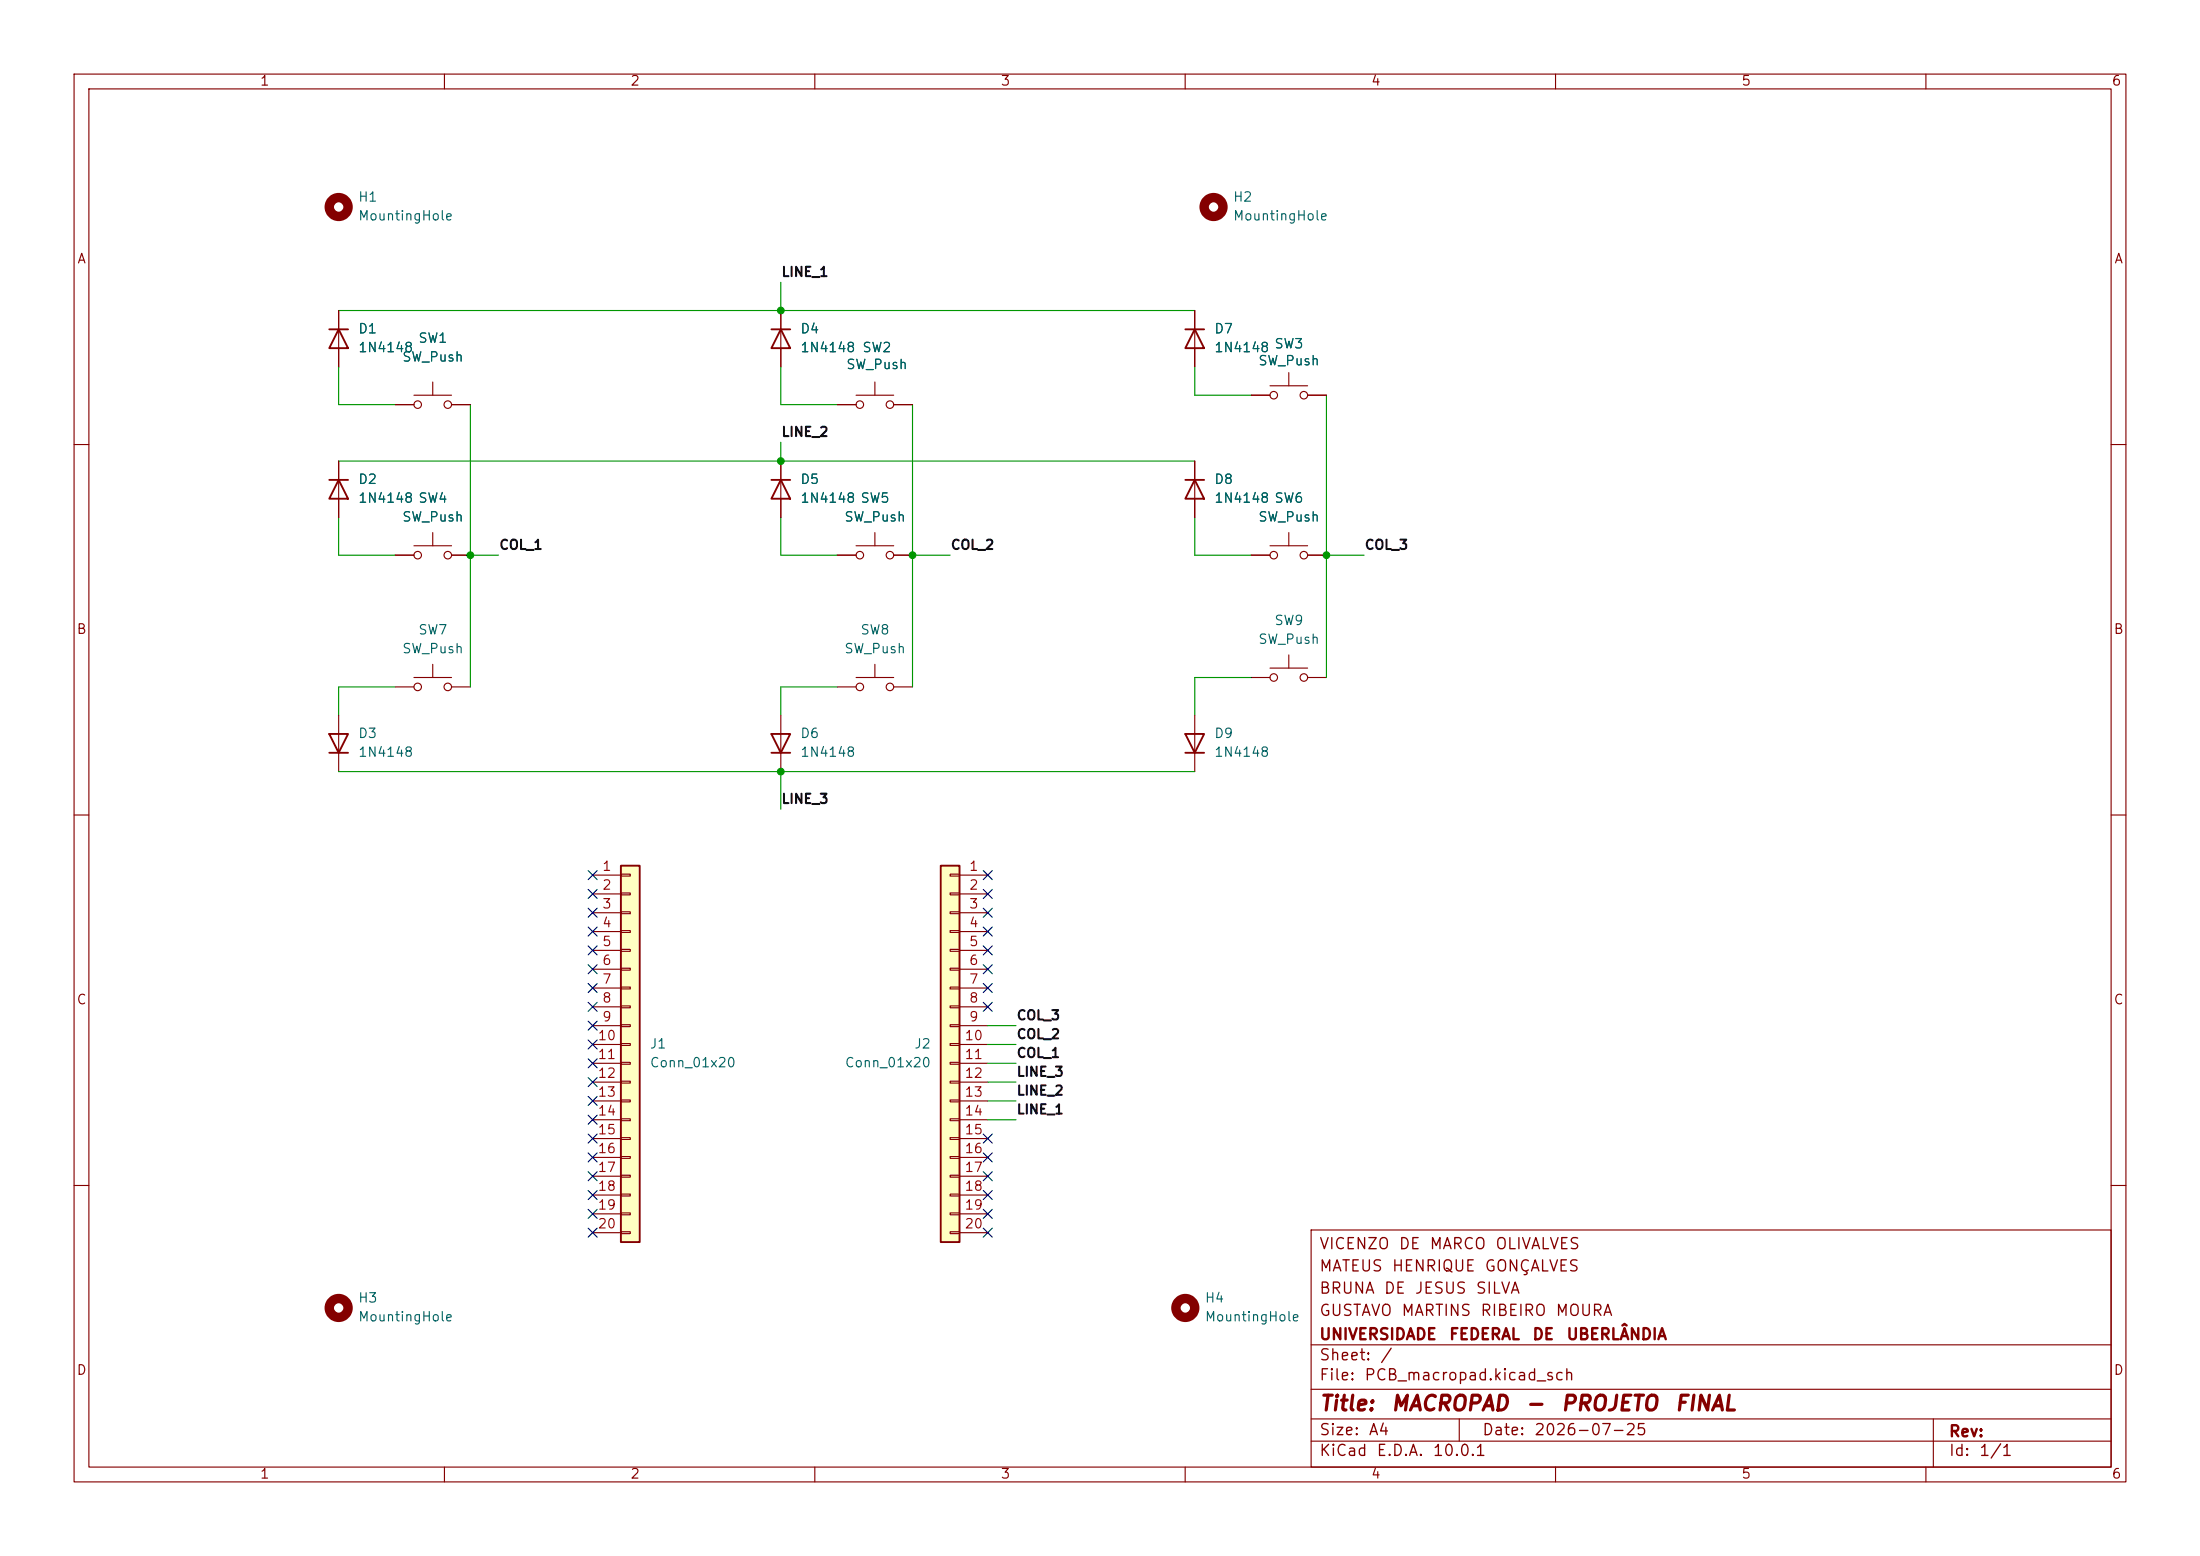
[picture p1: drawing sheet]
(kicad_sch
 (version 20260306)
 (generator "eeschema")
 (generator_version "10.0")
 (paper "A4")
 (title_block
  (title "MACROPAD - PROJETO FINAL")
  (date "2026-07-25")
  (company "UNIVERSIDADE FEDERAL DE UBERLÂNDIA")
  (comment 1 "GUSTAVO MARTINS RIBEIRO MOURA")
  (comment 2 "BRUNA DE JESUS SILVA")
  (comment 3 "MATEUS HENRIQUE GONÇALVES")
  (comment 4 "VICENZO DE MARCO OLIVALVES")
  (comment 5 "ALUNOS:"))
 (lib_symbols
  (symbol "Connector_Generic:Conn_01x20"
   (pin_names
    (offset 1.016) (hide yes)) (exclude_from_sim no) (in_bom yes) (on_board yes)
   (in_pos_files yes)
   (duplicate_pin_numbers_are_jumpers no)
   (property "Reference" "J" (at 0 25.4 0) (show_name no) (do_not_autoplace no) (effects (font (size 1.27 1.27))))
   (property "Value" "Conn_01x20" (at 0 -27.94 0) (show_name no) (do_not_autoplace no) (effects (font (size 1.27 1.27))))
   (property "Footprint" "" (at 0 0 0) (show_name no) (do_not_autoplace no) (hide yes) (effects (font (size 1.27 1.27))))
   (property "Datasheet" "" (at 0 0 0) (show_name no) (do_not_autoplace no) (hide yes) (effects (font (size 1.27 1.27))))
   (property "Description" "Generic connector, single row, 01x20, script generated (kicad-library-utils/schlib/autogen/connector/)" (at 0 0 0) (show_name no) (do_not_autoplace no) (hide yes) (effects (font (size 1.27 1.27))))
   (symbol "Conn_01x20_1_1"
    (rectangle (start -1.27 24.13) (end 1.27 -26.67) (stroke (width 0.254) (type default)) (fill (type background)))
    (rectangle (start -1.27 22.987) (end 0 22.733) (stroke (width 0.1524) (type default)) (fill (type none)))
    (rectangle (start -1.27 20.447) (end 0 20.193) (stroke (width 0.1524) (type default)) (fill (type none)))
    (rectangle (start -1.27 17.907) (end 0 17.653) (stroke (width 0.1524) (type default)) (fill (type none)))
    (rectangle (start -1.27 15.367) (end 0 15.113) (stroke (width 0.1524) (type default)) (fill (type none)))
    (rectangle (start -1.27 12.827) (end 0 12.573) (stroke (width 0.1524) (type default)) (fill (type none)))
    (rectangle (start -1.27 10.287) (end 0 10.033) (stroke (width 0.1524) (type default)) (fill (type none)))
    (rectangle (start -1.27 7.747) (end 0 7.493) (stroke (width 0.1524) (type default)) (fill (type none)))
    (rectangle (start -1.27 5.207) (end 0 4.953) (stroke (width 0.1524) (type default)) (fill (type none)))
    (rectangle (start -1.27 2.667) (end 0 2.413) (stroke (width 0.1524) (type default)) (fill (type none)))
    (rectangle (start -1.27 0.127) (end 0 -0.127) (stroke (width 0.1524) (type default)) (fill (type none)))
    (rectangle (start -1.27 -2.413) (end 0 -2.667) (stroke (width 0.1524) (type default)) (fill (type none)))
    (rectangle (start -1.27 -4.953) (end 0 -5.207) (stroke (width 0.1524) (type default)) (fill (type none)))
    (rectangle (start -1.27 -7.493) (end 0 -7.747) (stroke (width 0.1524) (type default)) (fill (type none)))
    (rectangle (start -1.27 -10.033) (end 0 -10.287) (stroke (width 0.1524) (type default)) (fill (type none)))
    (rectangle (start -1.27 -12.573) (end 0 -12.827) (stroke (width 0.1524) (type default)) (fill (type none)))
    (rectangle (start -1.27 -15.113) (end 0 -15.367) (stroke (width 0.1524) (type default)) (fill (type none)))
    (rectangle (start -1.27 -17.653) (end 0 -17.907) (stroke (width 0.1524) (type default)) (fill (type none)))
    (rectangle (start -1.27 -20.193) (end 0 -20.447) (stroke (width 0.1524) (type default)) (fill (type none)))
    (rectangle (start -1.27 -22.733) (end 0 -22.987) (stroke (width 0.1524) (type default)) (fill (type none)))
    (rectangle (start -1.27 -25.273) (end 0 -25.527) (stroke (width 0.1524) (type default)) (fill (type none)))
    (pin passive line (at -5.08 22.86 0) (length 3.81) (name "Pin_1" (effects (font (size 1.27 1.27)))) (number "1" (effects (font (size 1.27 1.27)))))
    (pin passive line (at -5.08 20.32 0) (length 3.81) (name "Pin_2" (effects (font (size 1.27 1.27)))) (number "2" (effects (font (size 1.27 1.27)))))
    (pin passive line (at -5.08 17.78 0) (length 3.81) (name "Pin_3" (effects (font (size 1.27 1.27)))) (number "3" (effects (font (size 1.27 1.27)))))
    (pin passive line (at -5.08 15.24 0) (length 3.81) (name "Pin_4" (effects (font (size 1.27 1.27)))) (number "4" (effects (font (size 1.27 1.27)))))
    (pin passive line (at -5.08 12.7 0) (length 3.81) (name "Pin_5" (effects (font (size 1.27 1.27)))) (number "5" (effects (font (size 1.27 1.27)))))
    (pin passive line (at -5.08 10.16 0) (length 3.81) (name "Pin_6" (effects (font (size 1.27 1.27)))) (number "6" (effects (font (size 1.27 1.27)))))
    (pin passive line (at -5.08 7.62 0) (length 3.81) (name "Pin_7" (effects (font (size 1.27 1.27)))) (number "7" (effects (font (size 1.27 1.27)))))
    (pin passive line (at -5.08 5.08 0) (length 3.81) (name "Pin_8" (effects (font (size 1.27 1.27)))) (number "8" (effects (font (size 1.27 1.27)))))
    (pin passive line (at -5.08 2.54 0) (length 3.81) (name "Pin_9" (effects (font (size 1.27 1.27)))) (number "9" (effects (font (size 1.27 1.27)))))
    (pin passive line (at -5.08 0 0) (length 3.81) (name "Pin_10" (effects (font (size 1.27 1.27)))) (number "10" (effects (font (size 1.27 1.27)))))
    (pin passive line (at -5.08 -2.54 0) (length 3.81) (name "Pin_11" (effects (font (size 1.27 1.27)))) (number "11" (effects (font (size 1.27 1.27)))))
    (pin passive line (at -5.08 -5.08 0) (length 3.81) (name "Pin_12" (effects (font (size 1.27 1.27)))) (number "12" (effects (font (size 1.27 1.27)))))
    (pin passive line (at -5.08 -7.62 0) (length 3.81) (name "Pin_13" (effects (font (size 1.27 1.27)))) (number "13" (effects (font (size 1.27 1.27)))))
    (pin passive line (at -5.08 -10.16 0) (length 3.81) (name "Pin_14" (effects (font (size 1.27 1.27)))) (number "14" (effects (font (size 1.27 1.27)))))
    (pin passive line (at -5.08 -12.7 0) (length 3.81) (name "Pin_15" (effects (font (size 1.27 1.27)))) (number "15" (effects (font (size 1.27 1.27)))))
    (pin passive line (at -5.08 -15.24 0) (length 3.81) (name "Pin_16" (effects (font (size 1.27 1.27)))) (number "16" (effects (font (size 1.27 1.27)))))
    (pin passive line (at -5.08 -17.78 0) (length 3.81) (name "Pin_17" (effects (font (size 1.27 1.27)))) (number "17" (effects (font (size 1.27 1.27)))))
    (pin passive line (at -5.08 -20.32 0) (length 3.81) (name "Pin_18" (effects (font (size 1.27 1.27)))) (number "18" (effects (font (size 1.27 1.27)))))
    (pin passive line (at -5.08 -22.86 0) (length 3.81) (name "Pin_19" (effects (font (size 1.27 1.27)))) (number "19" (effects (font (size 1.27 1.27)))))
    (pin passive line (at -5.08 -25.4 0) (length 3.81) (name "Pin_20" (effects (font (size 1.27 1.27)))) (number "20" (effects (font (size 1.27 1.27))))))
   (embedded_fonts no))
  (symbol "Diode:1N4148"
   (pin_numbers (hide yes))
   (pin_names (hide yes)) (exclude_from_sim no) (in_bom yes) (on_board yes)
   (in_pos_files yes)
   (duplicate_pin_numbers_are_jumpers no)
   (property "Reference" "D" (at 0 2.54 0) (show_name no) (do_not_autoplace no) (effects (font (size 1.27 1.27))))
   (property "Value" "1N4148" (at 0 -2.54 0) (show_name no) (do_not_autoplace no) (effects (font (size 1.27 1.27))))
   (property "Footprint" "Diode_THT:D_DO-35_SOD27_P7.62mm_Horizontal" (at 0 0 0) (show_name no) (do_not_autoplace no) (hide yes) (effects (font (size 1.27 1.27))))
   (property "Datasheet" "https://assets.nexperia.com/documents/data-sheet/1N4148_1N4448.pdf" (at 0 0 0) (show_name no) (do_not_autoplace no) (hide yes) (effects (font (size 1.27 1.27))))
   (property "Description" "100V 0.15A standard switching diode, DO-35" (at 0 0 0) (show_name no) (do_not_autoplace no) (hide yes) (effects (font (size 1.27 1.27))))
   (property "Sim.Device" "D" (at 0 0 0) (show_name no) (do_not_autoplace no) (hide yes) (effects (font (size 1.27 1.27))))
   (property "Sim.Pins" "1=K 2=A" (at 0 0 0) (show_name no) (do_not_autoplace no) (hide yes) (effects (font (size 1.27 1.27))))
   (symbol "1N4148_0_1"
    (polyline (pts (xy -1.27 1.27) (xy -1.27 -1.27)) (stroke (width 0.254) (type default)) (fill (type none)))
    (polyline (pts (xy 1.27 1.27) (xy 1.27 -1.27) (xy -1.27 0) (xy 1.27 1.27)) (stroke (width 0.254) (type default)) (fill (type none)))
    (polyline (pts (xy 1.27 0) (xy -1.27 0)) (stroke (width 0) (type default)) (fill (type none))))
   (symbol "1N4148_1_1"
    (pin passive line (at -3.81 0 0) (length 2.54) (name "K" (effects (font (size 1.27 1.27)))) (number "1" (effects (font (size 1.27 1.27)))))
    (pin passive line (at 3.81 0 180) (length 2.54) (name "A" (effects (font (size 1.27 1.27)))) (number "2" (effects (font (size 1.27 1.27))))))
   (embedded_fonts no))
  (symbol "Mechanical:MountingHole"
   (pin_names
    (offset 1.016)) (exclude_from_sim no) (in_bom no) (on_board yes)
   (in_pos_files yes)
   (duplicate_pin_numbers_are_jumpers no)
   (property "Reference" "H" (at 0 5.08 0) (show_name no) (do_not_autoplace no) (effects (font (size 1.27 1.27))))
   (property "Value" "MountingHole" (at 0 3.175 0) (show_name no) (do_not_autoplace no) (effects (font (size 1.27 1.27))))
   (property "Footprint" "" (at 0 0 0) (show_name no) (do_not_autoplace no) (hide yes) (effects (font (size 1.27 1.27))))
   (property "Datasheet" "" (at 0 0 0) (show_name no) (do_not_autoplace no) (hide yes) (effects (font (size 1.27 1.27))))
   (property "Description" "Mounting Hole without connection" (at 0 0 0) (show_name no) (do_not_autoplace no) (hide yes) (effects (font (size 1.27 1.27))))
   (symbol "MountingHole_0_1"
    (circle (center 0 0) (radius 1.27) (stroke (width 1.27) (type default)) (fill (type none))))
   (embedded_fonts no))
  (symbol "Switch:SW_Push"
   (pin_numbers (hide yes))
   (pin_names
    (offset 1.016) (hide yes)) (exclude_from_sim no) (in_bom yes) (on_board yes)
   (in_pos_files yes)
   (duplicate_pin_numbers_are_jumpers no)
   (property "Reference" "SW" (at 1.27 2.54 0) (show_name no) (do_not_autoplace no) (effects (font (size 1.27 1.27)) (justify left)))
   (property "Value" "SW_Push" (at 0 -1.524 0) (show_name no) (do_not_autoplace no) (effects (font (size 1.27 1.27))))
   (property "Footprint" "" (at 0 5.08 0) (show_name no) (do_not_autoplace no) (hide yes) (effects (font (size 1.27 1.27))))
   (property "Datasheet" "" (at 0 5.08 0) (show_name no) (do_not_autoplace no) (hide yes) (effects (font (size 1.27 1.27))))
   (property "Description" "Push button switch, generic, two pins" (at 0 0 0) (show_name no) (do_not_autoplace no) (hide yes) (effects (font (size 1.27 1.27))))
   (symbol "SW_Push_0_1"
    (circle (center -2.032 0) (radius 0.508) (stroke (width 0) (type default)) (fill (type none)))
    (polyline (pts (xy 0 1.27) (xy 0 3.048)) (stroke (width 0) (type default)) (fill (type none)))
    (circle (center 2.032 0) (radius 0.508) (stroke (width 0) (type default)) (fill (type none)))
    (polyline (pts (xy 2.54 1.27) (xy -2.54 1.27)) (stroke (width 0) (type default)) (fill (type none)))
    (pin passive line (at -5.08 0 0) (length 2.54) (name "1" (effects (font (size 1.27 1.27)))) (number "1" (effects (font (size 1.27 1.27)))))
    (pin passive line (at 5.08 0 180) (length 2.54) (name "2" (effects (font (size 1.27 1.27)))) (number "2" (effects (font (size 1.27 1.27))))))
   (embedded_fonts no)))
 (junction
  (at 179.07 74.93)
  (diameter 0)
  (color 0 0 0 0))
 (junction
  (at 63.5 74.93)
  (diameter 0)
  (color 0 0 0 0))
 (junction
  (at 123.19 74.93)
  (diameter 0)
  (color 0 0 0 0))
 (junction
  (at 105.41 62.23)
  (diameter 0)
  (color 0 0 0 0))
 (junction
  (at 105.41 104.14)
  (diameter 0)
  (color 0 0 0 0))
 (junction
  (at 105.41 41.91)
  (diameter 0)
  (color 0 0 0 0))
 (no_connect
  (at 80.01 128.27))
 (no_connect
  (at 80.01 158.75))
 (no_connect
  (at 80.01 161.29))
 (no_connect
  (at 133.35 135.89))
 (no_connect
  (at 80.01 163.83))
 (no_connect
  (at 80.01 138.43))
 (no_connect
  (at 80.01 120.65))
 (no_connect
  (at 133.35 130.81))
 (no_connect
  (at 80.01 153.67))
 (no_connect
  (at 80.01 118.11))
 (no_connect
  (at 133.35 156.21))
 (no_connect
  (at 80.01 130.81))
 (no_connect
  (at 133.35 128.27))
 (no_connect
  (at 80.01 148.59))
 (no_connect
  (at 133.35 166.37))
 (no_connect
  (at 133.35 118.11))
 (no_connect
  (at 133.35 153.67))
 (no_connect
  (at 133.35 163.83))
 (no_connect
  (at 80.01 146.05))
 (no_connect
  (at 133.35 133.35))
 (no_connect
  (at 133.35 125.73))
 (no_connect
  (at 80.01 140.97))
 (no_connect
  (at 80.01 135.89))
 (no_connect
  (at 80.01 151.13))
 (no_connect
  (at 133.35 161.29))
 (no_connect
  (at 80.01 133.35))
 (no_connect
  (at 133.35 123.19))
 (no_connect
  (at 80.01 143.51))
 (no_connect
  (at 133.35 158.75))
 (no_connect
  (at 80.01 125.73))
 (no_connect
  (at 80.01 123.19))
 (no_connect
  (at 80.01 166.37))
 (no_connect
  (at 80.01 156.21))
 (no_connect
  (at 133.35 120.65))
 (wire
  (pts (xy 63.5 74.93) (xy 63.5 92.71))
  (stroke (width 0) (type default)))
 (wire
  (pts (xy 161.29 69.85) (xy 161.29 74.93))
  (stroke (width 0) (type default)))
 (wire
  (pts (xy 45.72 41.91) (xy 105.41 41.91))
  (stroke (width 0) (type default)))
 (wire
  (pts (xy 161.29 53.34) (xy 168.91 53.34))
  (stroke (width 0) (type default)))
 (wire
  (pts (xy 45.72 96.52) (xy 45.72 92.71))
  (stroke (width 0) (type default)))
 (wire
  (pts (xy 45.72 54.61) (xy 53.34 54.61))
  (stroke (width 0) (type default)))
 (wire
  (pts (xy 105.41 38.1) (xy 105.41 41.91))
  (stroke (width 0) (type default)))
 (wire
  (pts (xy 105.41 41.91) (xy 161.29 41.91))
  (stroke (width 0) (type default)))
 (wire
  (pts (xy 184.15 74.93) (xy 179.07 74.93))
  (stroke (width 0) (type default)))
 (wire
  (pts (xy 45.72 92.71) (xy 53.34 92.71))
  (stroke (width 0) (type default)))
 (wire
  (pts (xy 123.19 54.61) (xy 123.19 74.93))
  (stroke (width 0) (type default)))
 (wire
  (pts (xy 45.72 69.85) (xy 45.72 74.93))
  (stroke (width 0) (type default)))
 (wire
  (pts (xy 161.29 91.44) (xy 161.29 96.52))
  (stroke (width 0) (type default)))
 (wire
  (pts (xy 105.41 62.23) (xy 161.29 62.23))
  (stroke (width 0) (type default)))
 (wire
  (pts (xy 45.72 62.23) (xy 105.41 62.23))
  (stroke (width 0) (type default)))
 (wire
  (pts (xy 133.35 143.51) (xy 137.16 143.51))
  (stroke (width 0) (type default)))
 (wire
  (pts (xy 161.29 91.44) (xy 168.91 91.44))
  (stroke (width 0) (type default)))
 (wire
  (pts (xy 179.07 53.34) (xy 179.07 74.93))
  (stroke (width 0) (type default)))
 (wire
  (pts (xy 105.41 92.71) (xy 105.41 96.52))
  (stroke (width 0) (type default)))
 (wire
  (pts (xy 105.41 104.14) (xy 161.29 104.14))
  (stroke (width 0) (type default)))
 (wire
  (pts (xy 133.35 146.05) (xy 137.16 146.05))
  (stroke (width 0) (type default)))
 (wire
  (pts (xy 45.72 49.53) (xy 45.72 54.61))
  (stroke (width 0) (type default)))
 (wire
  (pts (xy 105.41 54.61) (xy 113.03 54.61))
  (stroke (width 0) (type default)))
 (wire
  (pts (xy 45.72 104.14) (xy 105.41 104.14))
  (stroke (width 0) (type default)))
 (wire
  (pts (xy 161.29 49.53) (xy 161.29 53.34))
  (stroke (width 0) (type default)))
 (wire
  (pts (xy 105.41 104.14) (xy 105.41 109.22))
  (stroke (width 0) (type default)))
 (wire
  (pts (xy 105.41 74.93) (xy 113.03 74.93))
  (stroke (width 0) (type default)))
 (wire
  (pts (xy 63.5 54.61) (xy 63.5 74.93))
  (stroke (width 0) (type default)))
 (wire
  (pts (xy 105.41 49.53) (xy 105.41 54.61))
  (stroke (width 0) (type default)))
 (wire
  (pts (xy 179.07 74.93) (xy 179.07 91.44))
  (stroke (width 0) (type default)))
 (wire
  (pts (xy 123.19 74.93) (xy 128.27 74.93))
  (stroke (width 0) (type default)))
 (wire
  (pts (xy 105.41 92.71) (xy 113.03 92.71))
  (stroke (width 0) (type default)))
 (wire
  (pts (xy 133.35 151.13) (xy 137.16 151.13))
  (stroke (width 0) (type default)))
 (wire
  (pts (xy 133.35 138.43) (xy 137.16 138.43))
  (stroke (width 0) (type default)))
 (wire
  (pts (xy 105.41 69.85) (xy 105.41 74.93))
  (stroke (width 0) (type default)))
 (wire
  (pts (xy 45.72 74.93) (xy 53.34 74.93))
  (stroke (width 0) (type default)))
 (wire
  (pts (xy 63.5 74.93) (xy 67.31 74.93))
  (stroke (width 0) (type default)))
 (wire
  (pts (xy 105.41 59.69) (xy 105.41 62.23))
  (stroke (width 0) (type default)))
 (wire
  (pts (xy 161.29 74.93) (xy 168.91 74.93))
  (stroke (width 0) (type default)))
 (wire
  (pts (xy 133.35 140.97) (xy 137.16 140.97))
  (stroke (width 0) (type default)))
 (wire
  (pts (xy 123.19 74.93) (xy 123.19 92.71))
  (stroke (width 0) (type default)))
 (wire
  (pts (xy 133.35 148.59) (xy 137.16 148.59))
  (stroke (width 0) (type default)))
 (label "COL_3"
  (at 137.16 138.43 0)
  (effects (font (size 1.27 1.27) (thickness 0.254)
    (bold yes)) (justify left bottom)))
 (label "LINE_2"
  (at 105.41 59.69 0)
  (effects (font (size 1.27 1.27) (thickness 0.254)
    (bold yes)) (justify left bottom)))
 (label "COL_1"
  (at 67.31 74.93 0)
  (effects (font (size 1.27 1.27) (thickness 0.254)
    (bold yes)) (justify left bottom)))
 (label "LINE_1"
  (at 137.16 151.13 0)
  (effects (font (size 1.27 1.27) (thickness 0.254)
    (bold yes)) (justify left bottom)))
 (label "COL_1"
  (at 137.16 143.51 0)
  (effects (font (size 1.27 1.27) (thickness 0.254)
    (bold yes)) (justify left bottom)))
 (label "COL_3"
  (at 184.15 74.93 0)
  (effects (font (size 1.27 1.27) (thickness 0.254)
    (bold yes)) (justify left bottom)))
 (label "COL_2"
  (at 128.27 74.93 0)
  (effects (font (size 1.27 1.27) (thickness 0.254)
    (bold yes)) (justify left bottom)))
 (label "COL_2"
  (at 137.16 140.97 0)
  (effects (font (size 1.27 1.27) (thickness 0.254)
    (bold yes)) (justify left bottom)))
 (label "LINE_3"
  (at 105.41 109.22 0)
  (effects (font (size 1.27 1.27) (thickness 0.254)
    (bold yes)) (justify left bottom)))
 (label "LINE_2"
  (at 137.16 148.59 0)
  (effects (font (size 1.27 1.27) (thickness 0.254)
    (bold yes)) (justify left bottom)))
 (label "LINE_1"
  (at 105.41 38.1 0)
  (effects (font (size 1.27 1.27) (thickness 0.254)
    (bold yes)) (justify left bottom)))
 (label "LINE_3"
  (at 137.16 146.05 0)
  (effects (font (size 1.27 1.27) (thickness 0.254)
    (bold yes)) (justify left bottom)))
 (symbol
  (lib_id "Diode:1N4148")
  (at 45.72 100.33 90)
  (unit 1)
  (body_style 1)
  (exclude_from_sim no)
  (in_bom yes)
  (on_board yes)
  (in_pos_files yes)
  (dnp no)
  (fields_autoplaced yes)
  (property "Reference" "D3" (at 48.26 99.0599 90) (show_name no) (do_not_autoplace no) (effects (font (size 1.27 1.27)) (justify right)))
  (property "Value" "1N4148" (at 48.26 101.5999 90) (show_name no) (do_not_autoplace no) (effects (font (size 1.27 1.27)) (justify right)))
  (property "Footprint" "Diode_THT:D_DO-35_SOD27_P7.62mm_Horizontal" (at 45.72 100.33 0) (hide yes) (show_name no) (do_not_autoplace no) (effects (font (size 1.27 1.27))))
  (property "Datasheet" "https://assets.nexperia.com/documents/data-sheet/1N4148_1N4448.pdf" (at 45.72 100.33 0) (hide yes) (show_name no) (do_not_autoplace no) (effects (font (size 1.27 1.27))))
  (property "Description" "100V 0.15A standard switching diode, DO-35" (at 45.72 100.33 0) (hide yes) (show_name no) (do_not_autoplace no) (effects (font (size 1.27 1.27))))
  (property "Sim.Device" "D" (at 45.72 100.33 0) (hide yes) (show_name no) (do_not_autoplace no) (effects (font (size 1.27 1.27))))
  (property "Sim.Pins" "1=K 2=A" (at 45.72 100.33 0) (hide yes) (show_name no) (do_not_autoplace no) (effects (font (size 1.27 1.27))))
  (pin "2")
  (pin "1"))
 (symbol
  (lib_id "Diode:1N4148")
  (at 105.41 100.33 90)
  (unit 1)
  (body_style 1)
  (exclude_from_sim no)
  (in_bom yes)
  (on_board yes)
  (in_pos_files yes)
  (dnp no)
  (fields_autoplaced yes)
  (property "Reference" "D6" (at 107.95 99.0599 90) (show_name no) (do_not_autoplace no) (effects (font (size 1.27 1.27)) (justify right)))
  (property "Value" "1N4148" (at 107.95 101.5999 90) (show_name no) (do_not_autoplace no) (effects (font (size 1.27 1.27)) (justify right)))
  (property "Footprint" "Diode_THT:D_DO-35_SOD27_P7.62mm_Horizontal" (at 105.41 100.33 0) (hide yes) (show_name no) (do_not_autoplace no) (effects (font (size 1.27 1.27))))
  (property "Datasheet" "https://assets.nexperia.com/documents/data-sheet/1N4148_1N4448.pdf" (at 105.41 100.33 0) (hide yes) (show_name no) (do_not_autoplace no) (effects (font (size 1.27 1.27))))
  (property "Description" "100V 0.15A standard switching diode, DO-35" (at 105.41 100.33 0) (hide yes) (show_name no) (do_not_autoplace no) (effects (font (size 1.27 1.27))))
  (property "Sim.Device" "D" (at 105.41 100.33 0) (hide yes) (show_name no) (do_not_autoplace no) (effects (font (size 1.27 1.27))))
  (property "Sim.Pins" "1=K 2=A" (at 105.41 100.33 0) (hide yes) (show_name no) (do_not_autoplace no) (effects (font (size 1.27 1.27))))
  (pin "2")
  (pin "1"))
 (symbol
  (lib_id "Switch:SW_Push")
  (at 118.11 54.61 0)
  (unit 1)
  (body_style 1)
  (exclude_from_sim no)
  (in_bom yes)
  (on_board yes)
  (in_pos_files yes)
  (dnp no)
  (property "Reference" "SW2" (at 118.364 46.99 0) (show_name no) (do_not_autoplace no) (effects (font (size 1.27 1.27))))
  (property "Value" "SW_Push" (at 118.364 49.276 0) (show_name no) (do_not_autoplace no) (effects (font (size 1.27 1.27))))
  (property "Footprint" "Button_Switch_Keyboard:SW_Cherry_MX_1.00u_PCB" (at 118.11 49.53 0) (hide yes) (show_name no) (do_not_autoplace no) (effects (font (size 1.27 1.27))))
  (property "Datasheet" "" (at 118.11 49.53 0) (hide yes) (show_name no) (do_not_autoplace no) (effects (font (size 1.27 1.27))))
  (property "Description" "Push button switch, generic, two pins" (at 118.11 54.61 0) (hide yes) (show_name no) (do_not_autoplace no) (effects (font (size 1.27 1.27))))
  (pin "1")
  (pin "2"))
 (symbol
  (lib_id "Connector_Generic:Conn_01x20")
  (at 85.09 140.97 0)
  (unit 1)
  (body_style 1)
  (exclude_from_sim no)
  (in_bom yes)
  (on_board yes)
  (in_pos_files yes)
  (dnp no)
  (fields_autoplaced yes)
  (property "Reference" "J1" (at 87.63 140.9699 0) (show_name no) (do_not_autoplace no) (effects (font (size 1.27 1.27)) (justify left)))
  (property "Value" "Conn_01x20" (at 87.63 143.5099 0) (show_name no) (do_not_autoplace no) (effects (font (size 1.27 1.27)) (justify left)))
  (property "Footprint" "Connector_PinHeader_2.54mm:PinHeader_1x20_P2.54mm_Vertical" (at 85.09 140.97 0) (hide yes) (show_name no) (do_not_autoplace no) (effects (font (size 1.27 1.27))))
  (property "Datasheet" "" (at 85.09 140.97 0) (hide yes) (show_name no) (do_not_autoplace no) (effects (font (size 1.27 1.27))))
  (property "Description" "Generic connector, single row, 01x20, script generated (kicad-library-utils/schlib/autogen/connector/)" (at 85.09 140.97 0) (hide yes) (show_name no) (do_not_autoplace no) (effects (font (size 1.27 1.27))))
  (pin "9")
  (pin "2")
  (pin "6")
  (pin "19")
  (pin "8")
  (pin "11")
  (pin "5")
  (pin "10")
  (pin "18")
  (pin "1")
  (pin "4")
  (pin "13")
  (pin "14")
  (pin "16")
  (pin "3")
  (pin "7")
  (pin "15")
  (pin "17")
  (pin "12")
  (pin "20"))
 (symbol
  (lib_id "Mechanical:MountingHole")
  (at 45.72 176.53 0)
  (unit 1)
  (body_style 1)
  (exclude_from_sim no)
  (in_bom no)
  (on_board yes)
  (in_pos_files yes)
  (dnp no)
  (fields_autoplaced yes)
  (property "Reference" "H3" (at 48.26 175.2599 0) (show_name no) (do_not_autoplace no) (effects (font (size 1.27 1.27)) (justify left)))
  (property "Value" "MountingHole" (at 48.26 177.7999 0) (show_name no) (do_not_autoplace no) (effects (font (size 1.27 1.27)) (justify left)))
  (property "Footprint" "MountingHole:MountingHole_2.2mm_M2" (at 45.72 176.53 0) (hide yes) (show_name no) (do_not_autoplace no) (effects (font (size 1.27 1.27))))
  (property "Datasheet" "" (at 45.72 176.53 0) (hide yes) (show_name no) (do_not_autoplace no) (effects (font (size 1.27 1.27))))
  (property "Description" "Mounting Hole without connection" (at 45.72 176.53 0) (hide yes) (show_name no) (do_not_autoplace no) (effects (font (size 1.27 1.27)))))
 (symbol
  (lib_id "Mechanical:MountingHole")
  (at 163.83 27.94 0)
  (unit 1)
  (body_style 1)
  (exclude_from_sim no)
  (in_bom no)
  (on_board yes)
  (in_pos_files yes)
  (dnp no)
  (fields_autoplaced yes)
  (property "Reference" "H2" (at 166.37 26.6699 0) (show_name no) (do_not_autoplace no) (effects (font (size 1.27 1.27)) (justify left)))
  (property "Value" "MountingHole" (at 166.37 29.2099 0) (show_name no) (do_not_autoplace no) (effects (font (size 1.27 1.27)) (justify left)))
  (property "Footprint" "MountingHole:MountingHole_2.2mm_M2" (at 163.83 27.94 0) (hide yes) (show_name no) (do_not_autoplace no) (effects (font (size 1.27 1.27))))
  (property "Datasheet" "" (at 163.83 27.94 0) (hide yes) (show_name no) (do_not_autoplace no) (effects (font (size 1.27 1.27))))
  (property "Description" "Mounting Hole without connection" (at 163.83 27.94 0) (hide yes) (show_name no) (do_not_autoplace no) (effects (font (size 1.27 1.27)))))
 (symbol
  (lib_id "Switch:SW_Push")
  (at 173.99 91.44 0)
  (unit 1)
  (body_style 1)
  (exclude_from_sim no)
  (in_bom yes)
  (on_board yes)
  (in_pos_files yes)
  (dnp no)
  (fields_autoplaced yes)
  (property "Reference" "SW9" (at 173.99 83.82 0) (show_name no) (do_not_autoplace no) (effects (font (size 1.27 1.27))))
  (property "Value" "SW_Push" (at 173.99 86.36 0) (show_name no) (do_not_autoplace no) (effects (font (size 1.27 1.27))))
  (property "Footprint" "Button_Switch_Keyboard:SW_Cherry_MX_1.00u_PCB" (at 173.99 86.36 0) (hide yes) (show_name no) (do_not_autoplace no) (effects (font (size 1.27 1.27))))
  (property "Datasheet" "" (at 173.99 86.36 0) (hide yes) (show_name no) (do_not_autoplace no) (effects (font (size 1.27 1.27))))
  (property "Description" "Push button switch, generic, two pins" (at 173.99 91.44 0) (hide yes) (show_name no) (do_not_autoplace no) (effects (font (size 1.27 1.27))))
  (pin "1")
  (pin "2"))
 (symbol
  (lib_id "Diode:1N4148")
  (at 161.29 45.72 270)
  (unit 1)
  (body_style 1)
  (exclude_from_sim no)
  (in_bom yes)
  (on_board yes)
  (in_pos_files yes)
  (dnp no)
  (fields_autoplaced yes)
  (property "Reference" "D7" (at 163.83 44.4499 90) (show_name no) (do_not_autoplace no) (effects (font (size 1.27 1.27)) (justify left)))
  (property "Value" "1N4148" (at 163.83 46.9899 90) (show_name no) (do_not_autoplace no) (effects (font (size 1.27 1.27)) (justify left)))
  (property "Footprint" "Diode_THT:D_DO-35_SOD27_P7.62mm_Horizontal" (at 161.29 45.72 0) (hide yes) (show_name no) (do_not_autoplace no) (effects (font (size 1.27 1.27))))
  (property "Datasheet" "https://assets.nexperia.com/documents/data-sheet/1N4148_1N4448.pdf" (at 161.29 45.72 0) (hide yes) (show_name no) (do_not_autoplace no) (effects (font (size 1.27 1.27))))
  (property "Description" "100V 0.15A standard switching diode, DO-35" (at 161.29 45.72 0) (hide yes) (show_name no) (do_not_autoplace no) (effects (font (size 1.27 1.27))))
  (property "Sim.Device" "D" (at 161.29 45.72 0) (hide yes) (show_name no) (do_not_autoplace no) (effects (font (size 1.27 1.27))))
  (property "Sim.Pins" "1=K 2=A" (at 161.29 45.72 0) (hide yes) (show_name no) (do_not_autoplace no) (effects (font (size 1.27 1.27))))
  (pin "2")
  (pin "1"))
 (symbol
  (lib_id "Mechanical:MountingHole")
  (at 45.72 27.94 0)
  (unit 1)
  (body_style 1)
  (exclude_from_sim no)
  (in_bom no)
  (on_board yes)
  (in_pos_files yes)
  (dnp no)
  (fields_autoplaced yes)
  (property "Reference" "H1" (at 48.26 26.6699 0) (show_name no) (do_not_autoplace no) (effects (font (size 1.27 1.27)) (justify left)))
  (property "Value" "MountingHole" (at 48.26 29.2099 0) (show_name no) (do_not_autoplace no) (effects (font (size 1.27 1.27)) (justify left)))
  (property "Footprint" "MountingHole:MountingHole_2.2mm_M2" (at 45.72 27.94 0) (hide yes) (show_name no) (do_not_autoplace no) (effects (font (size 1.27 1.27))))
  (property "Datasheet" "" (at 45.72 27.94 0) (hide yes) (show_name no) (do_not_autoplace no) (effects (font (size 1.27 1.27))))
  (property "Description" "Mounting Hole without connection" (at 45.72 27.94 0) (hide yes) (show_name no) (do_not_autoplace no) (effects (font (size 1.27 1.27)))))
 (symbol
  (lib_id "Switch:SW_Push")
  (at 173.99 53.34 0)
  (unit 1)
  (body_style 1)
  (exclude_from_sim no)
  (in_bom yes)
  (on_board yes)
  (in_pos_files yes)
  (dnp no)
  (property "Reference" "SW3" (at 173.99 46.482 0) (show_name no) (do_not_autoplace no) (effects (font (size 1.27 1.27))))
  (property "Value" "SW_Push" (at 173.99 48.768 0) (show_name no) (do_not_autoplace no) (effects (font (size 1.27 1.27))))
  (property "Footprint" "Button_Switch_Keyboard:SW_Cherry_MX_1.00u_PCB" (at 173.99 48.26 0) (hide yes) (show_name no) (do_not_autoplace no) (effects (font (size 1.27 1.27))))
  (property "Datasheet" "" (at 173.99 48.26 0) (hide yes) (show_name no) (do_not_autoplace no) (effects (font (size 1.27 1.27))))
  (property "Description" "Push button switch, generic, two pins" (at 173.99 53.34 0) (hide yes) (show_name no) (do_not_autoplace no) (effects (font (size 1.27 1.27))))
  (pin "1")
  (pin "2"))
 (symbol
  (lib_id "Switch:SW_Push")
  (at 118.11 92.71 0)
  (unit 1)
  (body_style 1)
  (exclude_from_sim no)
  (in_bom yes)
  (on_board yes)
  (in_pos_files yes)
  (dnp no)
  (fields_autoplaced yes)
  (property "Reference" "SW8" (at 118.11 85.09 0) (show_name no) (do_not_autoplace no) (effects (font (size 1.27 1.27))))
  (property "Value" "SW_Push" (at 118.11 87.63 0) (show_name no) (do_not_autoplace no) (effects (font (size 1.27 1.27))))
  (property "Footprint" "Button_Switch_Keyboard:SW_Cherry_MX_1.00u_PCB" (at 118.11 87.63 0) (hide yes) (show_name no) (do_not_autoplace no) (effects (font (size 1.27 1.27))))
  (property "Datasheet" "" (at 118.11 87.63 0) (hide yes) (show_name no) (do_not_autoplace no) (effects (font (size 1.27 1.27))))
  (property "Description" "Push button switch, generic, two pins" (at 118.11 92.71 0) (hide yes) (show_name no) (do_not_autoplace no) (effects (font (size 1.27 1.27))))
  (pin "1")
  (pin "2"))
 (symbol
  (lib_id "Switch:SW_Push")
  (at 173.99 74.93 0)
  (unit 1)
  (body_style 1)
  (exclude_from_sim no)
  (in_bom yes)
  (on_board yes)
  (in_pos_files yes)
  (dnp no)
  (fields_autoplaced yes)
  (property "Reference" "SW6" (at 173.99 67.31 0) (show_name no) (do_not_autoplace no) (effects (font (size 1.27 1.27))))
  (property "Value" "SW_Push" (at 173.99 69.85 0) (show_name no) (do_not_autoplace no) (effects (font (size 1.27 1.27))))
  (property "Footprint" "Button_Switch_Keyboard:SW_Cherry_MX_1.00u_PCB" (at 173.99 69.85 0) (hide yes) (show_name no) (do_not_autoplace no) (effects (font (size 1.27 1.27))))
  (property "Datasheet" "" (at 173.99 69.85 0) (hide yes) (show_name no) (do_not_autoplace no) (effects (font (size 1.27 1.27))))
  (property "Description" "Push button switch, generic, two pins" (at 173.99 74.93 0) (hide yes) (show_name no) (do_not_autoplace no) (effects (font (size 1.27 1.27))))
  (pin "1")
  (pin "2"))
 (symbol
  (lib_id "Connector_Generic:Conn_01x20")
  (at 128.27 140.97 0)
  (mirror y)
  (unit 1)
  (body_style 1)
  (exclude_from_sim no)
  (in_bom yes)
  (on_board yes)
  (in_pos_files yes)
  (dnp no)
  (property "Reference" "J2" (at 125.73 140.9699 0) (show_name no) (do_not_autoplace no) (effects (font (size 1.27 1.27)) (justify left)))
  (property "Value" "Conn_01x20" (at 125.73 143.5099 0) (show_name no) (do_not_autoplace no) (effects (font (size 1.27 1.27)) (justify left)))
  (property "Footprint" "Connector_PinHeader_2.54mm:PinHeader_1x20_P2.54mm_Vertical" (at 128.27 140.97 0) (hide yes) (show_name no) (do_not_autoplace no) (effects (font (size 1.27 1.27))))
  (property "Datasheet" "" (at 128.27 140.97 0) (hide yes) (show_name no) (do_not_autoplace no) (effects (font (size 1.27 1.27))))
  (property "Description" "Generic connector, single row, 01x20, script generated (kicad-library-utils/schlib/autogen/connector/)" (at 128.27 140.97 0) (hide yes) (show_name no) (do_not_autoplace no) (effects (font (size 1.27 1.27))))
  (pin "3")
  (pin "4")
  (pin "15")
  (pin "8")
  (pin "10")
  (pin "7")
  (pin "9")
  (pin "1")
  (pin "5")
  (pin "13")
  (pin "12")
  (pin "14")
  (pin "6")
  (pin "16")
  (pin "18")
  (pin "19")
  (pin "2")
  (pin "20")
  (pin "17")
  (pin "11"))
 (symbol
  (lib_id "Diode:1N4148")
  (at 161.29 100.33 90)
  (unit 1)
  (body_style 1)
  (exclude_from_sim no)
  (in_bom yes)
  (on_board yes)
  (in_pos_files yes)
  (dnp no)
  (fields_autoplaced yes)
  (property "Reference" "D9" (at 163.83 99.0599 90) (show_name no) (do_not_autoplace no) (effects (font (size 1.27 1.27)) (justify right)))
  (property "Value" "1N4148" (at 163.83 101.5999 90) (show_name no) (do_not_autoplace no) (effects (font (size 1.27 1.27)) (justify right)))
  (property "Footprint" "Diode_THT:D_DO-35_SOD27_P7.62mm_Horizontal" (at 161.29 100.33 0) (hide yes) (show_name no) (do_not_autoplace no) (effects (font (size 1.27 1.27))))
  (property "Datasheet" "https://assets.nexperia.com/documents/data-sheet/1N4148_1N4448.pdf" (at 161.29 100.33 0) (hide yes) (show_name no) (do_not_autoplace no) (effects (font (size 1.27 1.27))))
  (property "Description" "100V 0.15A standard switching diode, DO-35" (at 161.29 100.33 0) (hide yes) (show_name no) (do_not_autoplace no) (effects (font (size 1.27 1.27))))
  (property "Sim.Device" "D" (at 161.29 100.33 0) (hide yes) (show_name no) (do_not_autoplace no) (effects (font (size 1.27 1.27))))
  (property "Sim.Pins" "1=K 2=A" (at 161.29 100.33 0) (hide yes) (show_name no) (do_not_autoplace no) (effects (font (size 1.27 1.27))))
  (pin "2")
  (pin "1"))
 (symbol
  (lib_id "Switch:SW_Push")
  (at 58.42 92.71 0)
  (unit 1)
  (body_style 1)
  (exclude_from_sim no)
  (in_bom yes)
  (on_board yes)
  (in_pos_files yes)
  (dnp no)
  (fields_autoplaced yes)
  (property "Reference" "SW7" (at 58.42 85.09 0) (show_name no) (do_not_autoplace no) (effects (font (size 1.27 1.27))))
  (property "Value" "SW_Push" (at 58.42 87.63 0) (show_name no) (do_not_autoplace no) (effects (font (size 1.27 1.27))))
  (property "Footprint" "Button_Switch_Keyboard:SW_Cherry_MX_1.00u_PCB" (at 58.42 87.63 0) (hide yes) (show_name no) (do_not_autoplace no) (effects (font (size 1.27 1.27))))
  (property "Datasheet" "" (at 58.42 87.63 0) (hide yes) (show_name no) (do_not_autoplace no) (effects (font (size 1.27 1.27))))
  (property "Description" "Push button switch, generic, two pins" (at 58.42 92.71 0) (hide yes) (show_name no) (do_not_autoplace no) (effects (font (size 1.27 1.27))))
  (pin "1")
  (pin "2"))
 (symbol
  (lib_id "Switch:SW_Push")
  (at 58.42 74.93 0)
  (unit 1)
  (body_style 1)
  (exclude_from_sim no)
  (in_bom yes)
  (on_board yes)
  (in_pos_files yes)
  (dnp no)
  (fields_autoplaced yes)
  (property "Reference" "SW4" (at 58.42 67.31 0) (show_name no) (do_not_autoplace no) (effects (font (size 1.27 1.27))))
  (property "Value" "SW_Push" (at 58.42 69.85 0) (show_name no) (do_not_autoplace no) (effects (font (size 1.27 1.27))))
  (property "Footprint" "Button_Switch_Keyboard:SW_Cherry_MX_1.00u_PCB" (at 58.42 69.85 0) (hide yes) (show_name no) (do_not_autoplace no) (effects (font (size 1.27 1.27))))
  (property "Datasheet" "" (at 58.42 69.85 0) (hide yes) (show_name no) (do_not_autoplace no) (effects (font (size 1.27 1.27))))
  (property "Description" "Push button switch, generic, two pins" (at 58.42 74.93 0) (hide yes) (show_name no) (do_not_autoplace no) (effects (font (size 1.27 1.27))))
  (pin "1")
  (pin "2"))
 (symbol
  (lib_id "Diode:1N4148")
  (at 45.72 45.72 270)
  (unit 1)
  (body_style 1)
  (exclude_from_sim no)
  (in_bom yes)
  (on_board yes)
  (in_pos_files yes)
  (dnp no)
  (fields_autoplaced yes)
  (property "Reference" "D1" (at 48.26 44.4499 90) (show_name no) (do_not_autoplace no) (effects (font (size 1.27 1.27)) (justify left)))
  (property "Value" "1N4148" (at 48.26 46.9899 90) (show_name no) (do_not_autoplace no) (effects (font (size 1.27 1.27)) (justify left)))
  (property "Footprint" "Diode_THT:D_DO-35_SOD27_P7.62mm_Horizontal" (at 45.72 45.72 0) (hide yes) (show_name no) (do_not_autoplace no) (effects (font (size 1.27 1.27))))
  (property "Datasheet" "https://assets.nexperia.com/documents/data-sheet/1N4148_1N4448.pdf" (at 45.72 45.72 0) (hide yes) (show_name no) (do_not_autoplace no) (effects (font (size 1.27 1.27))))
  (property "Description" "100V 0.15A standard switching diode, DO-35" (at 45.72 45.72 0) (hide yes) (show_name no) (do_not_autoplace no) (effects (font (size 1.27 1.27))))
  (property "Sim.Device" "D" (at 45.72 45.72 0) (hide yes) (show_name no) (do_not_autoplace no) (effects (font (size 1.27 1.27))))
  (property "Sim.Pins" "1=K 2=A" (at 45.72 45.72 0) (hide yes) (show_name no) (do_not_autoplace no) (effects (font (size 1.27 1.27))))
  (pin "2")
  (pin "1"))
 (symbol
  (lib_id "Diode:1N4148")
  (at 105.41 45.72 270)
  (unit 1)
  (body_style 1)
  (exclude_from_sim no)
  (in_bom yes)
  (on_board yes)
  (in_pos_files yes)
  (dnp no)
  (fields_autoplaced yes)
  (property "Reference" "D4" (at 107.95 44.4499 90) (show_name no) (do_not_autoplace no) (effects (font (size 1.27 1.27)) (justify left)))
  (property "Value" "1N4148" (at 107.95 46.9899 90) (show_name no) (do_not_autoplace no) (effects (font (size 1.27 1.27)) (justify left)))
  (property "Footprint" "Diode_THT:D_DO-35_SOD27_P7.62mm_Horizontal" (at 105.41 45.72 0) (hide yes) (show_name no) (do_not_autoplace no) (effects (font (size 1.27 1.27))))
  (property "Datasheet" "https://assets.nexperia.com/documents/data-sheet/1N4148_1N4448.pdf" (at 105.41 45.72 0) (hide yes) (show_name no) (do_not_autoplace no) (effects (font (size 1.27 1.27))))
  (property "Description" "100V 0.15A standard switching diode, DO-35" (at 105.41 45.72 0) (hide yes) (show_name no) (do_not_autoplace no) (effects (font (size 1.27 1.27))))
  (property "Sim.Device" "D" (at 105.41 45.72 0) (hide yes) (show_name no) (do_not_autoplace no) (effects (font (size 1.27 1.27))))
  (property "Sim.Pins" "1=K 2=A" (at 105.41 45.72 0) (hide yes) (show_name no) (do_not_autoplace no) (effects (font (size 1.27 1.27))))
  (pin "2")
  (pin "1"))
 (symbol
  (lib_id "Diode:1N4148")
  (at 45.72 66.04 270)
  (unit 1)
  (body_style 1)
  (exclude_from_sim no)
  (in_bom yes)
  (on_board yes)
  (in_pos_files yes)
  (dnp no)
  (fields_autoplaced yes)
  (property "Reference" "D2" (at 48.26 64.7699 90) (show_name no) (do_not_autoplace no) (effects (font (size 1.27 1.27)) (justify left)))
  (property "Value" "1N4148" (at 48.26 67.3099 90) (show_name no) (do_not_autoplace no) (effects (font (size 1.27 1.27)) (justify left)))
  (property "Footprint" "Diode_THT:D_DO-35_SOD27_P7.62mm_Horizontal" (at 45.72 66.04 0) (hide yes) (show_name no) (do_not_autoplace no) (effects (font (size 1.27 1.27))))
  (property "Datasheet" "https://assets.nexperia.com/documents/data-sheet/1N4148_1N4448.pdf" (at 45.72 66.04 0) (hide yes) (show_name no) (do_not_autoplace no) (effects (font (size 1.27 1.27))))
  (property "Description" "100V 0.15A standard switching diode, DO-35" (at 45.72 66.04 0) (hide yes) (show_name no) (do_not_autoplace no) (effects (font (size 1.27 1.27))))
  (property "Sim.Device" "D" (at 45.72 66.04 0) (hide yes) (show_name no) (do_not_autoplace no) (effects (font (size 1.27 1.27))))
  (property "Sim.Pins" "1=K 2=A" (at 45.72 66.04 0) (hide yes) (show_name no) (do_not_autoplace no) (effects (font (size 1.27 1.27))))
  (pin "2")
  (pin "1"))
 (symbol
  (lib_id "Mechanical:MountingHole")
  (at 160.02 176.53 0)
  (unit 1)
  (body_style 1)
  (exclude_from_sim no)
  (in_bom no)
  (on_board yes)
  (in_pos_files yes)
  (dnp no)
  (fields_autoplaced yes)
  (property "Reference" "H4" (at 162.56 175.2599 0) (show_name no) (do_not_autoplace no) (effects (font (size 1.27 1.27)) (justify left)))
  (property "Value" "MountingHole" (at 162.56 177.7999 0) (show_name no) (do_not_autoplace no) (effects (font (size 1.27 1.27)) (justify left)))
  (property "Footprint" "MountingHole:MountingHole_2.2mm_M2" (at 160.02 176.53 0) (hide yes) (show_name no) (do_not_autoplace no) (effects (font (size 1.27 1.27))))
  (property "Datasheet" "" (at 160.02 176.53 0) (hide yes) (show_name no) (do_not_autoplace no) (effects (font (size 1.27 1.27))))
  (property "Description" "Mounting Hole without connection" (at 160.02 176.53 0) (hide yes) (show_name no) (do_not_autoplace no) (effects (font (size 1.27 1.27)))))
 (symbol
  (lib_id "Switch:SW_Push")
  (at 58.42 54.61 0)
  (unit 1)
  (body_style 1)
  (exclude_from_sim no)
  (in_bom yes)
  (on_board yes)
  (in_pos_files yes)
  (dnp no)
  (property "Reference" "SW1" (at 58.42 45.72 0) (show_name no) (do_not_autoplace no) (effects (font (size 1.27 1.27))))
  (property "Value" "SW_Push" (at 58.42 48.26 0) (show_name no) (do_not_autoplace no) (effects (font (size 1.27 1.27))))
  (property "Footprint" "Button_Switch_Keyboard:SW_Cherry_MX_1.00u_PCB" (at 58.42 49.53 0) (hide yes) (show_name no) (do_not_autoplace no) (effects (font (size 1.27 1.27))))
  (property "Datasheet" "" (at 58.42 49.53 0) (hide yes) (show_name no) (do_not_autoplace no) (effects (font (size 1.27 1.27))))
  (property "Description" "Push button switch, generic, two pins" (at 58.42 54.61 0) (hide yes) (show_name no) (do_not_autoplace no) (effects (font (size 1.27 1.27))))
  (pin "1")
  (pin "2"))
 (symbol
  (lib_id "Diode:1N4148")
  (at 161.29 66.04 270)
  (unit 1)
  (body_style 1)
  (exclude_from_sim no)
  (in_bom yes)
  (on_board yes)
  (in_pos_files yes)
  (dnp no)
  (fields_autoplaced yes)
  (property "Reference" "D8" (at 163.83 64.7699 90) (show_name no) (do_not_autoplace no) (effects (font (size 1.27 1.27)) (justify left)))
  (property "Value" "1N4148" (at 163.83 67.3099 90) (show_name no) (do_not_autoplace no) (effects (font (size 1.27 1.27)) (justify left)))
  (property "Footprint" "Diode_THT:D_DO-35_SOD27_P7.62mm_Horizontal" (at 161.29 66.04 0) (hide yes) (show_name no) (do_not_autoplace no) (effects (font (size 1.27 1.27))))
  (property "Datasheet" "https://assets.nexperia.com/documents/data-sheet/1N4148_1N4448.pdf" (at 161.29 66.04 0) (hide yes) (show_name no) (do_not_autoplace no) (effects (font (size 1.27 1.27))))
  (property "Description" "100V 0.15A standard switching diode, DO-35" (at 161.29 66.04 0) (hide yes) (show_name no) (do_not_autoplace no) (effects (font (size 1.27 1.27))))
  (property "Sim.Device" "D" (at 161.29 66.04 0) (hide yes) (show_name no) (do_not_autoplace no) (effects (font (size 1.27 1.27))))
  (property "Sim.Pins" "1=K 2=A" (at 161.29 66.04 0) (hide yes) (show_name no) (do_not_autoplace no) (effects (font (size 1.27 1.27))))
  (pin "2")
  (pin "1"))
 (symbol
  (lib_id "Switch:SW_Push")
  (at 118.11 74.93 0)
  (unit 1)
  (body_style 1)
  (exclude_from_sim no)
  (in_bom yes)
  (on_board yes)
  (in_pos_files yes)
  (dnp no)
  (fields_autoplaced yes)
  (property "Reference" "SW5" (at 118.11 67.31 0) (show_name no) (do_not_autoplace no) (effects (font (size 1.27 1.27))))
  (property "Value" "SW_Push" (at 118.11 69.85 0) (show_name no) (do_not_autoplace no) (effects (font (size 1.27 1.27))))
  (property "Footprint" "Button_Switch_Keyboard:SW_Cherry_MX_1.00u_PCB" (at 118.11 69.85 0) (hide yes) (show_name no) (do_not_autoplace no) (effects (font (size 1.27 1.27))))
  (property "Datasheet" "" (at 118.11 69.85 0) (hide yes) (show_name no) (do_not_autoplace no) (effects (font (size 1.27 1.27))))
  (property "Description" "Push button switch, generic, two pins" (at 118.11 74.93 0) (hide yes) (show_name no) (do_not_autoplace no) (effects (font (size 1.27 1.27))))
  (pin "1")
  (pin "2"))
 (symbol
  (lib_id "Diode:1N4148")
  (at 105.41 66.04 270)
  (unit 1)
  (body_style 1)
  (exclude_from_sim no)
  (in_bom yes)
  (on_board yes)
  (in_pos_files yes)
  (dnp no)
  (fields_autoplaced yes)
  (property "Reference" "D5" (at 107.95 64.7699 90) (show_name no) (do_not_autoplace no) (effects (font (size 1.27 1.27)) (justify left)))
  (property "Value" "1N4148" (at 107.95 67.3099 90) (show_name no) (do_not_autoplace no) (effects (font (size 1.27 1.27)) (justify left)))
  (property "Footprint" "Diode_THT:D_DO-35_SOD27_P7.62mm_Horizontal" (at 105.41 66.04 0) (hide yes) (show_name no) (do_not_autoplace no) (effects (font (size 1.27 1.27))))
  (property "Datasheet" "https://assets.nexperia.com/documents/data-sheet/1N4148_1N4448.pdf" (at 105.41 66.04 0) (hide yes) (show_name no) (do_not_autoplace no) (effects (font (size 1.27 1.27))))
  (property "Description" "100V 0.15A standard switching diode, DO-35" (at 105.41 66.04 0) (hide yes) (show_name no) (do_not_autoplace no) (effects (font (size 1.27 1.27))))
  (property "Sim.Device" "D" (at 105.41 66.04 0) (hide yes) (show_name no) (do_not_autoplace no) (effects (font (size 1.27 1.27))))
  (property "Sim.Pins" "1=K 2=A" (at 105.41 66.04 0) (hide yes) (show_name no) (do_not_autoplace no) (effects (font (size 1.27 1.27))))
  (pin "2")
  (pin "1"))
 (sheet_instances
  (path ""
   (page "1")))
 (embedded_fonts no))
